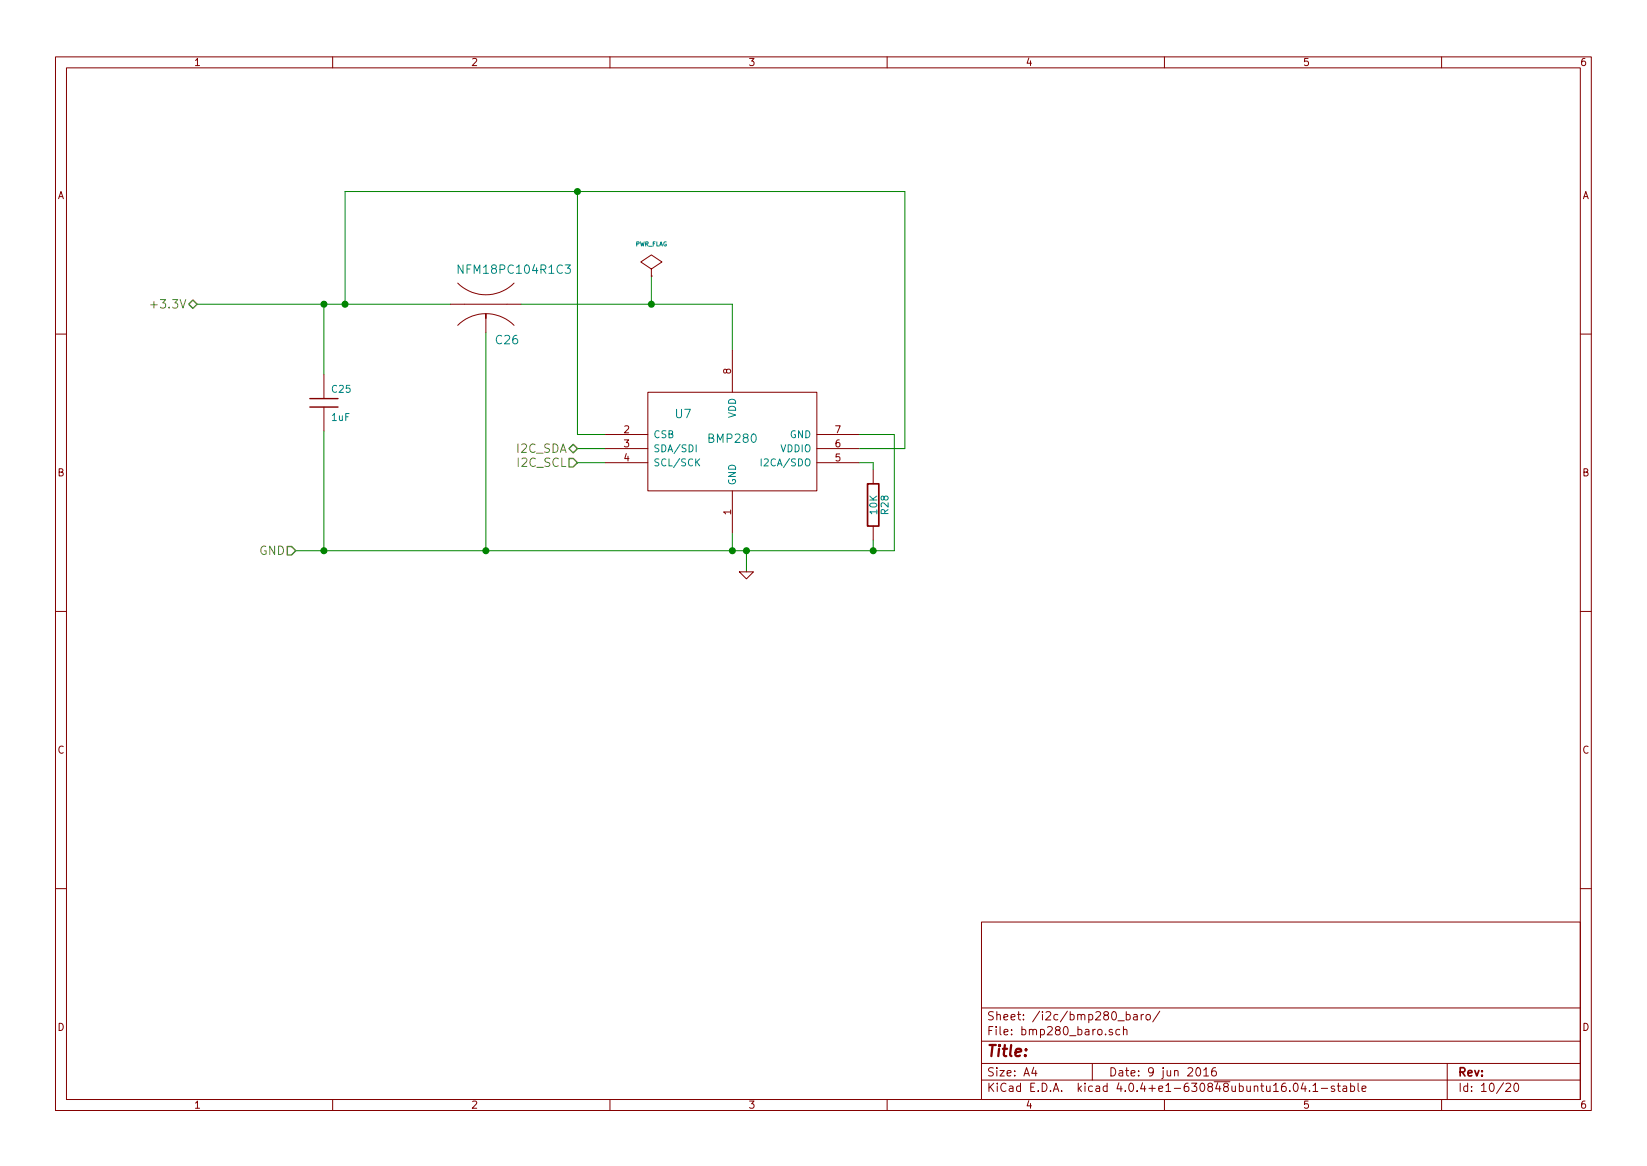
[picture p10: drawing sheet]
EESchema Schematic File Version 2
LIBS:osd-rescue
LIBS:power
LIBS:device
LIBS:transistors
LIBS:conn
LIBS:linear
LIBS:regul
LIBS:74xx
LIBS:cmos4000
LIBS:adc-dac
LIBS:memory
LIBS:display
LIBS:cypress
LIBS:siliconi
LIBS:contrib
LIBS:osd-cache
EELAYER 25 0
EELAYER END
$Descr A4 11693 8268
encoding utf-8
Sheet 10 20
Title ""
Date "9 jun 2016"
Rev ""
Comp ""
Comment1 ""
Comment2 ""
Comment3 ""
Comment4 ""
$EndDescr
Wire Wire Line
	6200 3325 6200 3275
Connection ~ 4625 2150
Wire Wire Line
	4625 1950 4625 2150
Connection ~ 2300 2150
Wire Wire Line
	2300 2150 2300 2650
Wire Wire Line
	6350 3075 6350 3900
Wire Wire Line
	6350 3075 6100 3075
Connection ~ 4100 1350
Wire Wire Line
	4100 1350 4100 3075
Wire Wire Line
	4100 3075 4300 3075
Wire Wire Line
	4300 3275 4100 3275
Wire Wire Line
	5200 2475 5200 2150
Wire Wire Line
	5200 2150 3700 2150
Connection ~ 3450 3900
Wire Wire Line
	3450 3900 3450 2350
Wire Wire Line
	6350 3900 2100 3900
Wire Wire Line
	5300 3900 5300 4050
Connection ~ 5300 3900
Wire Wire Line
	2300 3050 2300 3900
Connection ~ 2300 3900
Wire Wire Line
	5200 3900 5200 3775
Connection ~ 5200 3900
Wire Wire Line
	6100 3175 6425 3175
Wire Wire Line
	6425 3175 6425 1350
Wire Wire Line
	6425 1350 2450 1350
Wire Wire Line
	2450 1350 2450 2150
Connection ~ 2450 2150
Wire Wire Line
	4100 3175 4300 3175
Wire Wire Line
	6200 3275 6100 3275
Wire Wire Line
	1400 2150 3200 2150
Wire Wire Line
	6200 3825 6200 3900
Connection ~ 6200 3900
$Comp
L R-RESCUE-osd R28
U 1 1
P 6200 3575
F 0 "R28" V 6280 3575 50  0000 C CNN
F 1 "10K" V 6200 3575 50  0000 C CNN
F 2 "SMD_0603:SMD_0603" H 6200 3575 60  0001 C CNN
F 3 "" H 6200 3575 60  0001 C CNN
F 4 "10%" V 6200 3575 60  0001 C CNN "Description"
	1    6200 3575
	1    0    0    -1  
$EndComp
$Comp
L PWR_FLAG #FLG08
U 1 1
P 4625 1950
F 0 "#FLG08" H 4625 2220 30  0001 C CNN
F 1 "PWR_FLAG" H 4625 2180 30  0000 C CNN
F 2 "" H 4625 1950 60  0001 C CNN
F 3 "" H 4625 1950 60  0001 C CNN
	1    4625 1950
	1    0    0    -1  
$EndComp
$Comp
L C-RESCUE-osd C25
U 1 1
P 2300 2850
F 0 "C25" H 2350 2950 50  0000 L CNN
F 1 "1uF" H 2350 2750 50  0000 L CNN
F 2 "SMD_0603:SMD_0603" H 2300 2850 60  0001 C CNN
F 3 "" H 2300 2850 60  0001 C CNN
F 4 "10V" H 2300 2850 60  0001 C CNN "Description"
	1    2300 2850
	1    0    0    -1  
$EndComp
$Comp
L CAP3T C26
U 1 1
P 3450 2150
F 0 "C26" H 3600 1900 60  0000 C CNN
F 1 "NFM18PC104R1C3" H 3650 2400 60  0000 C CNN
F 2 "SMD_0603-3T_FILT:SMD_0603-3T_LC_FILT_RND" H 3450 2150 60  0001 C CNN
F 3 "" H 3450 2150 60  0001 C CNN
	1    3450 2150
	1    0    0    -1  
$EndComp
Text HLabel 2100 3900 0    60   Input ~ 0
GND
$Comp
L GND-RESCUE-osd #PWR09
U 1 1
P 5300 4050
F 0 "#PWR09" H 5300 4050 30  0001 C CNN
F 1 "GND" H 5300 3980 30  0001 C CNN
F 2 "" H 5300 4050 60  0001 C CNN
F 3 "" H 5300 4050 60  0001 C CNN
	1    5300 4050
	1    0    0    -1  
$EndComp
Text HLabel 4100 3275 0    60   Input ~ 0
I2C_SCL
Text HLabel 4100 3175 0    60   BiDi ~ 0
I2C_SDA
Text HLabel 1400 2150 0    60   BiDi ~ 0
+3.3V
$Comp
L BMP280 U7
U 1 1
P 5200 3125
F 0 "U7" H 4850 3325 60  0000 C CNN
F 1 "BMP280" H 5200 3150 60  0000 C CNN
F 2 "BMP280:BMP280" H 5200 3125 60  0001 C CNN
F 3 "" H 5200 3125 60  0001 C CNN
	1    5200 3125
	1    0    0    -1  
$EndComp
$EndSCHEMATC
